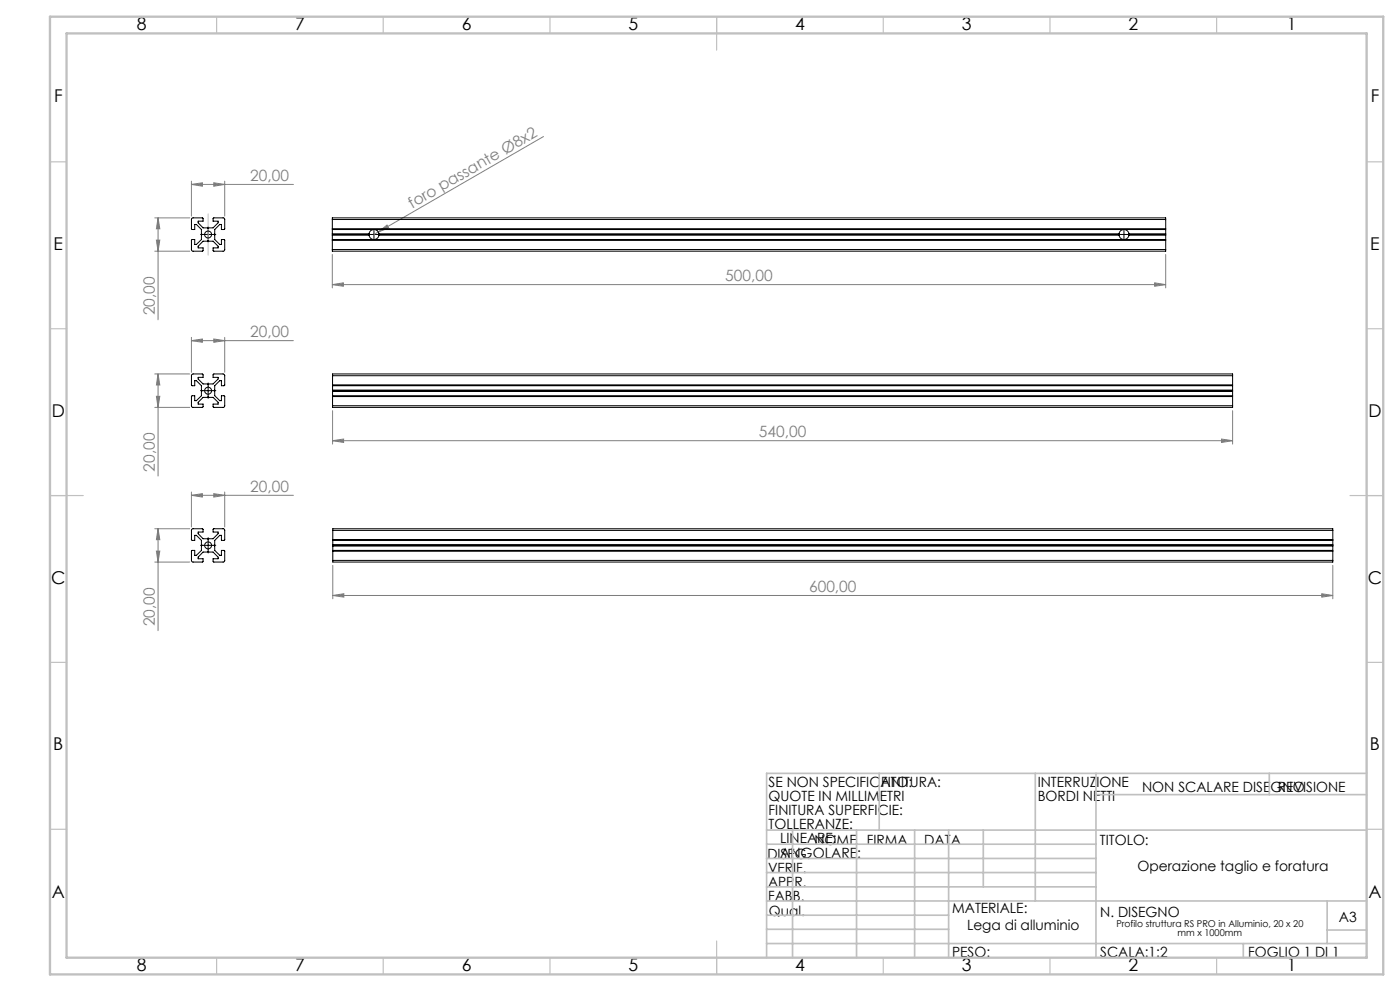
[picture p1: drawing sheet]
<svg xmlns="http://www.w3.org/2000/svg" width="420mm" height="297mm" viewBox="0 0 420 297" stroke-linecap="round" stroke-linejoin="round" font-family="sans-serif">
<g fill="none" stroke="#808080" stroke-width=".3">
<path d="M57.4 55.3l3.3-.5v1zM57.4 54.3v10.5M57.4 55.3h30.6M64.1 54.8l3.3 .5-3.3 .5zM67.4 54.3v10.5M163.1 40.9l-49.6 28.6M46.4 65.3h10.5M46.4 75.3h10.5M46.9 72h1l-.5 3.3zM47.4 65.3l.5 3.3h-1zM47.4 65.3v30.5M99.7 76.3v10"/>
<path d="M113 69l.5 .5 .2 .9M113.5 69.5l2.6-2.1 .5 .9zM113.5 69.5l-1.3 .8M349.7 76.3v10M99.7 85.3l3.3-.5v1zM99.7 85.3h250M346.4 84.8l3.3 .5-3.3 .5zM46.4 112.1h10.5M46.9 118.8h1l-.5 3.3zM47.4 112.1l.5 3.3h-1zM47.4 112.1v30.6M57.4 102.1l3.3-.5v1z"/>
<path d="M57.4 101.1v10.5M57.4 102.1h30.6M64.1 101.6l3.3 .5-3.3 .5zM67.4 101.1v10.5M46.4 122.1h10.5M99.8 132.1l3.3-.5v1zM99.8 123.1v10M99.8 132.1h270M366.5 131.6l3.3 .5-3.3 .5zM369.8 123.1v10M46.4 158.5h10.5M47.4 158.5l.5 3.2h-1z"/>
<path d="M47.4 158.5v30.5M57.4 148.4l3.3-.4v1zM57.4 147.5v10.4M57.4 148.4h30.6M64.1 148l3.3 .4-3.3 .6zM67.4 147.5v10.4M46.4 168.4h10.5M46.9 165.2h1l-.5 3.2zM99.8 178.5l3.4-.6v1.1zM99.8 169.4v10.1M99.8 178.5h300M396.5 177.9l3.3 .6-3.3 .5z"/>
<path d="M399.8 169.4v10.1"/>
</g>
<path d="M61.2 70.3h-1.1M62.4 69v-1M62.4 71.5v1.1M63.7 70.3h1M61.2 117.1h-1.1M62.4 115.8v-1M62.4 118.3v1.1M63.7 117.1h1M61.2 163.4h-1.1M62.4 162.2v-1.1M62.4 164.7v1M63.7 163.4h1" fill="none" stroke="#000" stroke-width=".3" stroke-dasharray="15.2 1.3 1.3 1.3"/>
<path d="M61.2 70.3h2.5M62.4 69v2.5M110.9 70.3h2.6M112.2 69v2.5M336 70.3h2.5M337.2 69v2.5M61.2 117.1h2.5M62.4 115.8v2.6M61.2 163.4h2.5M62.4 162.2v2.5" fill="none" stroke="#000" stroke-width=".3"/>
<path d="M62.4 64.1v12.4" fill="none" stroke="#c0c0c0" stroke-width=".3"/>
<g fill="none" stroke="#c0c0c0" stroke-width=".35">
<path d="M65 5v5M115 5v5M165 5v5M215 5v10M265 5v5M315 5v5M365 5v5M15 48.5h5M410 48.5h5M15 98.5h5M410 98.5h5M15 148.5h10"/>
<path d="M405 148.5h10M15 198.5h5M410 198.5h5M15 248.5h5M410 248.5h5M65 287v5M115 287v5M165 287v5M215 282v10M265 287v5M315 287v5M365 287v5"/>
</g>
<g fill="none" stroke="#c0c0c0" stroke-width=".5">
<path d="M263.8 231.8v17M310.6 231.8v38.2M328.8 231.8v55.2M328.8 238.2h81.2M380.8 231.8v6.4M410 231.8h-180v55.2M230 248.8h180M230 257.3h98.8M230 253h98.8M237.8 248.8v38.2M257 248.8v38.2M274.4 248.8v38.2"/>
<path d="M284.6 248.8v38.2M295 248.8v17M230 265.8h98.8M230 261.5h98.8M230 278.5h54.6M230 274.3h54.6M230 270h180M398.1 270v12.8M398.1 278.7h11.9M230 282.8h180M373 282.8v4.2"/>
</g>
<path d="M15 5h400v287h-400zM20 10h390v277h-390z" fill="none" stroke="#c0c0c0" stroke-width=".7"/>
<g fill="#808080">
<path d="M113.5 69.5l2.6-2.1 .5 .9z"/>
<path d="M366.5 131.6l3.3 .5-3.3 .5zM99.8 132.1l3.3-.5v1zM396.5 177.9l3.3 .6-3.3 .5zM99.8 178.5l3.4-.6v1.1zM346.4 84.8l3.3 .5-3.3 .5zM99.7 85.3l3.3-.5v1z"/>
<path d="M57.4 55.3l3.3-.5v1zM64.1 54.8l3.3 .5-3.3 .5zM57.4 102.1l3.3-.5v1zM64.1 101.6l3.3 .5-3.3 .5zM57.4 148.4l3.3-.4v1zM64.1 148l3.3 .4-3.3 .6z"/>
<path d="M47.4 65.3l.5 3.3h-1zM46.9 72h1l-.5 3.3zM47.4 112.1l.5 3.3h-1zM46.9 118.8h1l-.5 3.3zM47.4 158.5l.5 3.2h-1zM46.9 165.2h1l-.5 3.2z"/>
</g>
<g fill="none" stroke="#000" stroke-width=".3">
<path d="M57.5 65.5l.3-.2h3l.1 1h-1.5v.5l1.5 1.5h1.3l.2 .2 .2-.2h1.3l1.5-1.5v-.5h-1.5l.2-1 3.1 .1 .2 .3v3l-1 .1v-1.5h-.5l-1.5 1.5v1.3l-.2 .2 .2 .2v1.3l1.5 1.5h.5v-1.5l1 .1-.1 3.2-.3 .2h-2.9l-.2-1h1.5v-.5l-1.5-1.5h-1.3l-.2-.2-.2 .2h-1.3l-1.5 1.5v.5h1.5l-.1 1-3.2-.1-.2-.3v-3l1-.1v1.5h.5l1.5-1.5v-1.3l.2-.2-.2-.2v-1.3l-1.5-1.5h-.5v1.5l-.9-.1zM99.7 65.8v-.5h250v.5M99.7 71.8v.2M99.7 68.5v.3M99.7 74.8v.5h250v-.5M99.7 68.8h250M99.7 71.8h250M99.7 65.8h250M99.7 68.5h250M99.7 65.8v2.7M99.7 68.8v3M99.7 72v2.8"/>
<path d="M99.7 72h250M99.7 74.8h250M99.7 70.1h11M99.7 70.5h11M99.7 70.3h11M110.7 70.1a1.49 1.49 0 0 1 1.5-1.3 1.49 1.49 0 0 1 1.5 1.3M110.7 70.5a1.49 1.49 0 0 0 1.5 1.3 1.49 1.49 0 0 0 1.5-1.3M110.7 70.1v.2M110.7 70.3v.2M113.7 70.1v.2M113.7 70.1h222M113.7 70.5h222"/>
<path d="M113.7 70.3v.2M113.7 70.3h222M335.7 70.1a1.49 1.49 0 0 1 1.5-1.3 1.49 1.49 0 0 1 1.5 1.3M335.7 70.5a1.49 1.49 0 0 0 1.5 1.3 1.49 1.49 0 0 0 1.5-1.3M335.7 70.1v.2M335.7 70.3v.2M338.7 70.1v.2M338.7 70.1h11M338.7 70.5h11M338.7 70.3v.2M338.7 70.3h11M349.7 71.8v.2"/>
<path d="M349.7 68.5v.3M349.7 65.8v2.7M349.7 68.8v3M349.7 72v2.8M57.6 112.3l.3-.2h2.9l.1 1h-1.5v.5l1.5 1.5h1.3l.2 .2 .2-.2h1.3l1.5-1.5v-.5h-1.5l.2-1 3.1 .1 .2 .3v3l-1 .1v-1.5h-.5l-1.5 1.5v1.3l-.2 .2 .2 .2v1.3l1.5 1.5h.5v-1.5l1 .1-.1 3.2-.3 .2h-3l-.1-1h1.5v-.5l-1.5-1.5h-1.3l-.2-.2-.2 .2h-1.3l-1.5 1.5v.5h1.5l-.1 1-3.2-.1-.2-.3v-3l1-.1v1.5h.5l1.5-1.5v-1.3l.2-.2-.2-.2v-1.3l-1.5-1.5h-.5v1.5l-.9-.1zM99.8 112.6v-.5h270v.5M99.8 118.6v.2M99.8 115.4v.2M99.8 115.6h270M99.8 118.6h270M99.8 112.6h270M99.8 115.4h270"/>
<path d="M99.8 112.6v2.8M99.8 115.6v3M99.8 118.8v2.8M99.8 118.8h270M99.8 117.1h270M99.8 117.3h270M99.8 116.9h270M369.8 118.6v.2M369.8 115.4v.2M369.8 112.6v2.8M369.8 115.6v3M369.8 118.8v2.8"/>
<path d="M99.8 121.6v.5h270v-.5M99.8 121.6h270M57.6 158.6l3.2-.1 .1 1h-1.5v.4l1.5 1.6h1.3l.2 .1 .2-.1h1.3l1.5-1.6v-.4h-1.5l.2-1h3.1l.2 .4v3l-1 .1v-1.6h-.5l-1.5 1.6v1.3l-.2 .1 .2 .3v1.3l1.5 1.4h.5v-1.4l1 .1-.1 3.1-.3 .2h-2.9l-.2-.9h1.5v-.5l-1.5-1.6h-1.3l-.2-.2-.2 .2h-1.3l-1.5 1.6v.5h1.5l-.1 .9h-3.2l-.2-.3v-3l1-.1v1.4h.5l1.5-1.4v-1.3l.2-.3-.2-.1v-1.3l-1.5-1.6h-.5v1.6l-.9-.1zM99.8 159v-.5h300v.5M99.8 159h300M99.8 159v2.7M399.8 159v2.7M99.8 165v.2M99.8 161.7v.3M99.8 168v.4h300v-.4M99.8 162h300M99.8 165h300"/>
<path d="M99.8 161.7h300M99.8 162v3M99.8 165.2v2.8M99.8 165.2h300M99.8 168h300M99.8 163.4h300M99.8 163.7h300M99.8 163.3h300M399.8 165v.2M399.8 161.7v.3M399.8 162v3M399.8 165.2v2.8"/>
<circle cx="62.4" cy="70.3" r="1.04"/>
<circle cx="62.4" cy="117.1" r="1.04"/>
<circle cx="62.4" cy="163.4" r="1.04"/>
</g>
<g font-size="5.3">
<text x="41" y="8.9">8</text>
<text x="88.5" y="8.9">7</text>
<text x="138.5" y="8.9">6</text>
<text x="188.5" y="8.9">5</text>
<text x="238.5" y="8.9">4</text>
<text x="288.5" y="8.9">3</text>
<text x="338.5" y="8.9">2</text>
<text x="386" y="8.9">1</text>
<text x="16.2" y="30.7">F</text>
<text x="411.2" y="30.7">F</text>
<text x="16.1" y="74.9">E</text>
<text x="411.1" y="74.9">E</text>
<text x="15.5" y="124.9">D</text>
<text x="410.5" y="124.9">D</text>
<text x="15.4" y="174.9">C</text>
<text x="410.4" y="174.9">C</text>
<text x="16" y="224.9">B</text>
<text x="411" y="224.9">B</text>
<text x="15.5" y="269.2">A</text>
<text x="410.5" y="269.2">A</text>
<text x="41" y="290.9">8</text>
<text x="88.5" y="290.9">7</text>
<text x="138.5" y="290.9">6</text>
<text x="188.5" y="290.9">5</text>
<text x="238.5" y="290.9">4</text>
<text x="288.5" y="290.9">3</text>
<text x="338.5" y="290.9">2</text>
<text x="386" y="290.9">1</text>
</g>
<g font-size="4.7" fill="#808080">
<text x="75.1" y="54.3">20,00</text>
<text x="123.6" y="62.5" transform="rotate(-30 123.6 62.5)">foro passante Ø8x2</text>
<text x="217.6" y="84.3">500,00</text>
<text x="46.4" y="94.5" transform="rotate(-90 46.4 94.5)">20,00</text>
<text x="75.1" y="101.1">20,00</text>
<text x="227.7" y="131.1">540,00</text>
<text x="46.4" y="141.4" transform="rotate(-90 46.4 141.4)">20,00</text>
<text x="75.1" y="147.4">20,00</text>
<text x="242.7" y="177.4">600,00</text>
<text x="46.4" y="187.7" transform="rotate(-90 46.4 187.7)">20,00</text>
</g>
<g font-size="4.2">
<text x="230.6" y="235.8">SE NON SPECIFICATO:</text>
<text x="264.4" y="235.8">FINITURA:</text>
<text x="311.3" y="235.7">INTERRUZIONE</text>
<text x="311.3" y="240">BORDI NETTI</text>
<text x="342.6" y="237.2">NON SCALARE DISEGNO</text>
<text x="383.3" y="237.4">REVISIONE</text>
<text x="230.6" y="240.1">QUOTE IN MILLIMETRI</text>
<text x="230.6" y="244.3">FINITURA SUPERFICIE:</text>
<text x="230.6" y="248.5">TOLLERANZE:</text>
<text x="230.2" y="257.3">DISEG.</text>
<text x="234" y="252.8">LINEARE:</text>
<text x="234" y="257">ANGOLARE:</text>
<text x="244.3" y="253.2">NOME</text>
<text x="260" y="253.2">FIRMA</text>
<text x="277.2" y="253.2">DATA</text>
<text x="330" y="253.2">TITOLO:</text>
<text x="230.4" y="261.6">VERIF.</text>
<text x="341.2" y="261">Operazione taglio e foratura</text>
<text x="230.4" y="265.7">APPR.</text>
<text x="230.5" y="270">FABB.</text>
<text x="230.7" y="274.4">Qual.</text>
<text x="285.7" y="273.8">MATERIALE:</text>
<text x="330.1" y="274.9">N. DISEGNO</text>
<text x="290.1" y="278.7">Lega di alluminio</text>
<text x="401.6" y="276.3">A3</text>
<text x="285.6" y="286.8">PESO:</text>
<text x="330.1" y="286.9">SCALA:1:2</text>
<text x="374.5" y="286.9">FOGLIO 1 DI 1</text>
</g>
<g font-size="2.8">
<text x="334.9" y="277.8">Profilo struttura RS PRO in Alluminio, 20 x 20</text>
<text x="353.3" y="280.6">mm x 1000mm</text>
</g>
</svg>
